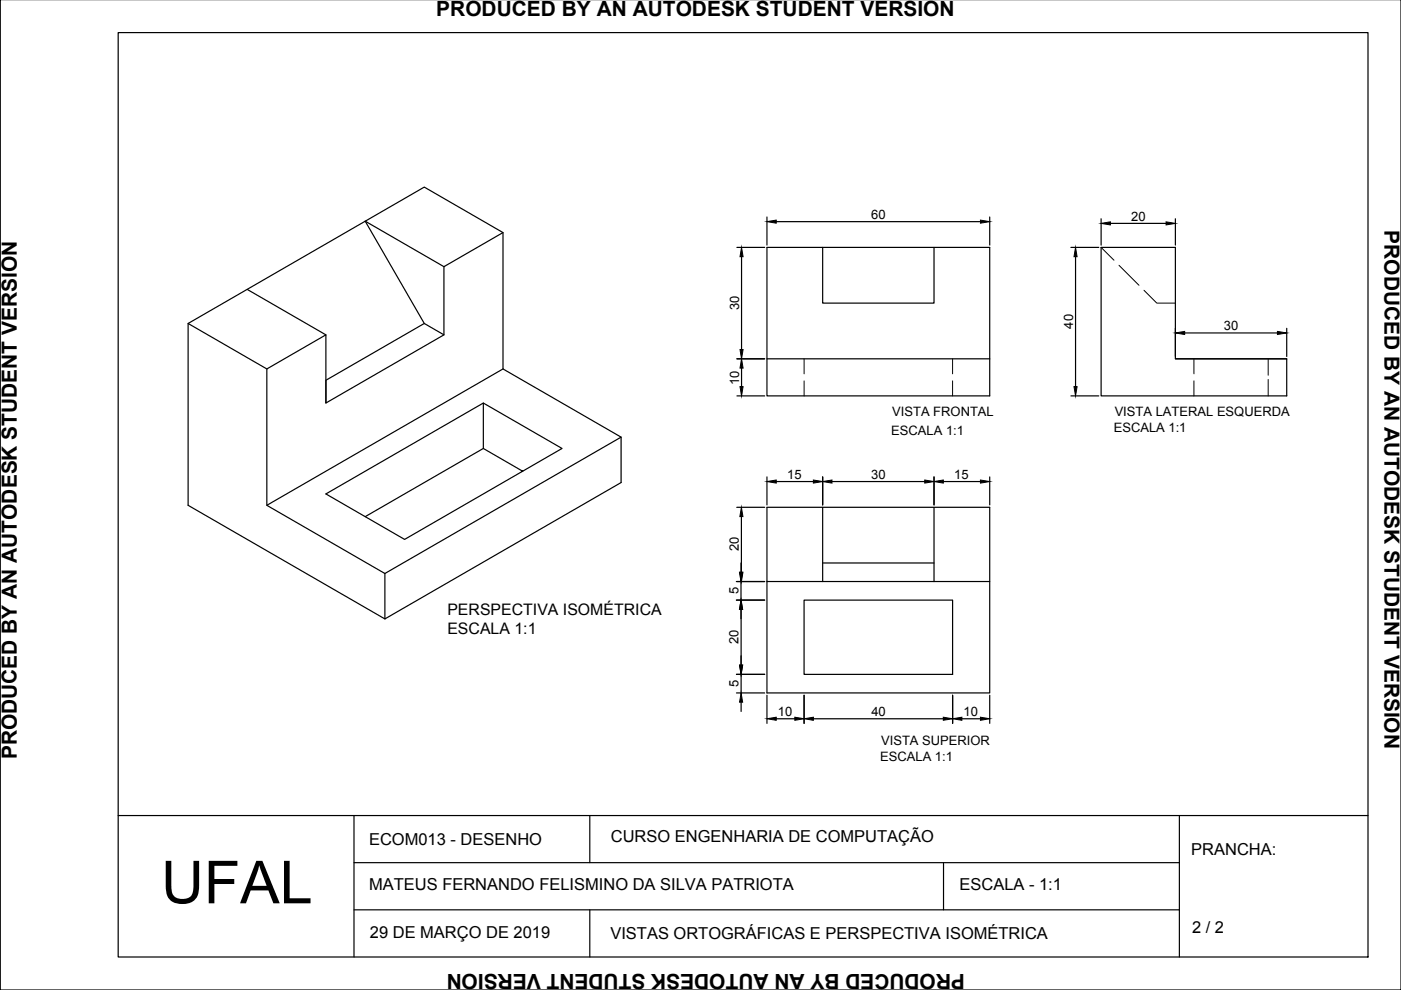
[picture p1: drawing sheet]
<svg xmlns="http://www.w3.org/2000/svg" width="297mm" height="210mm" viewBox="0 0 297 210" stroke-linecap="round" stroke-linejoin="round" font-family="sans-serif">
<!-- layer: Isometrico -->
<path d="M94.1 56.5l-16.7-9.6 12.6 21.7M106.6 49.3l-12.5 7.2v14.5l-25 14.5v-14.5l-12.5 7.2v28.9l25 14.5v9.6M39.9 68.6l50.1-28.9 16.6 9.6v28.9l25.1 14.5v9.6l-50.1 28.9-41.7-24.1zM39.9 68.6l16.7 9.6M52.4 61.4l16.7 9.6M94.1 71l-4.1-2.4-20.9 12v4.9M106.6 78.2l-50 28.9M102.5 85.5l-33.4 19.2 16.7 9.7 33.4-19.3-16.7-9.6v9.6l8.3 4.8M102.5 95.1l-25.1 14.4M131.7 92.7l-50.1 28.9" fill="none" stroke="#000" stroke-width=".25"/>
<!-- layer: 0 -->
<g fill="none" stroke="#000" stroke-width=".25">
<path d="M297 -.1v210h-296.9v-210M25.1 6.9h264.9v196h-264.9zM162.6 52.5h47.2v31.4h-47.2zM174.4 52.5v11.8h23.6v-11.8M162.6 76.1h47.2M249.2 76.1h23.6v7.8h-39.3v-31.4h15.7v23.6h23.6M162.6 107.6h47.2v39.3h-47.2zM174.4 119.4h23.6M174.4 107.6v15.7M198 107.6v15.7M162.6 123.3h47.2M170.5 127.2h31.5v15.8h-31.5z"/>
<path d="M25.1 172.9h264.9M75.1 172.9v30M125 172.9v10M250 172.9v30M75.1 182.9h174.9M75.1 192.9h174.9M125 192.9v10M200 182.9v10"/>
</g>
<!-- layer: Projection -->
<path d="M233.5 52.5l2.7 2.7M237.2 56.2l4.3 4.3M170.5 76.1v3.2M202 76.1v3.2M242.5 61.5l2.8 2.8h3.9M253.1 76.1v3.2M268.9 76.1v3.5M170.5 80.8v3.1M202 80.8v3.1M253.1 80.8v3.1M268.9 80.5v3.4" fill="none" stroke="#000" stroke-width=".21"/>
<!-- layer: Cota -->
<g fill="none" stroke="#000" stroke-width=".25">
<path d="M156.2 52.5h5.9M157.2 54.4v19.7M162.6 46v6M164.6 47h43.3M209.8 46v6M227.1 52.5h5.9M228 54.4v27.6M233.5 46.4v5.6M235.4 47.4h11.8M249.2 46.4v5.6M156.2 76.1h5.9M157.2 78v4"/>
<path d="M249.2 69.6v6M251.2 70.6h19.6M272.8 69.6v6M156.2 83.9h5.9M227.1 83.9h5.9M156.2 107.6h5.9M157.1 119.4v1.9M157.2 109.5v11.8M162.6 101.1v6M164.6 102.1h7.9M174.4 101.1v6M176.4 102.1h19.7"/>
<path d="M198 101.1v6M200 102.1h7.9M209.8 101.1v6M156.1 127.2h6M156.1 123.3h6M157.1 123.3v3.9M157.1 129.2v11.8M156.1 143h6M156.1 146.9h6M157.1 143v3.9M157.1 148.9v1.9M162.6 147.4v6"/>
<path d="M164.6 152.4h3.9M170.5 147.4v6M172.5 152.4h27.5M202 147.4v6M203.9 152.4h4M209.8 147.4v6"/>
</g>
<g fill="#000" stroke="#000" stroke-width=".21">
<path d="M157.2 52.5l.4 1.9h-.7zM162.6 47l2-.3v.6zM207.9 46.7l1.9 .3-1.9 .3zM228 52.5l.4 1.9h-.7zM233.5 47.4l1.9-.4v.7zM247.2 47l2 .4-2 .3zM156.9 74.1h.7l-.4 2zM157.2 76.1l.4 1.9h-.7zM249.2 70.6l2-.3v.6zM270.8 70.3l2 .3-2 .3zM156.9 82h.7l-.4 1.9zM227.7 82h.7l-.4 1.9z"/>
<path d="M157.2 107.6l.3 1.9h-.6zM162.6 102.1l2-.3v.6zM172.5 101.8l1.9 .3-1.9 .3zM174.4 102.1l2-.3v.6zM196.1 101.8l1.9 .3-1.9 .3zM198 102.1l2-.3v.6zM207.9 101.8l1.9 .3-1.9 .3zM157.1 127.2l.3 2h-.6zM156.8 121.3h.6l-.3 2zM157.1 127.2l.4 2h-.7zM156.9 121.3h.6l-.3 2zM156.8 141h.7l-.4 2z"/>
<path d="M157.1 146.9l.4 2h-.7zM162.6 152.4l2-.3v.6zM168.5 152.1l2 .3-2 .3zM170.5 152.4l2-.3v.6zM200 152.1l2 .3-2 .3zM202 152.4l1.9-.3v.6zM207.9 152.1l1.9 .3-1.9 .3z"/>
</g>
<text font-size="12.6" x="34.1" y="191.5">UFAL</text>
<g font-size="4.4">
<text x="92.5" y="3.4">PRODUCED BY AN AUTODESK STUDENT VERSION</text>
<text x="293.6" y="48.9" transform="rotate(90 293.6 48.9)">PRODUCED BY AN AUTODESK STUDENT VERSION</text>
<text x="3.5" y="161" transform="rotate(-90 3.5 161)">PRODUCED BY AN AUTODESK STUDENT VERSION</text>
<text x="204.6" y="206.4" transform="rotate(180 204.6 206.4)">PRODUCED BY AN AUTODESK STUDENT VERSION</text>
</g>
<g font-size="3.5">
<text x="78.2" y="179.2">ECOM013 - DESENHO</text>
<text x="129.5" y="178.6">CURSO ENGENHARIA DE COMPUTAÇÃO</text>
<text x="252.6" y="181.2">PRANCHA:</text>
<text x="78.3" y="188.6">MATEUS FERNANDO FELISMINO DA SILVA PATRIOTA</text>
<text x="203.4" y="188.6">ESCALA - 1:1</text>
<text x="252.7" y="197.9">2 / 2</text>
<text x="78.4" y="198.9">29 DE MARÇO DE 2019</text>
<text x="129.4" y="199.1">VISTAS ORTOGRÁFICAS E PERSPECTIVA ISOMÉTRICA</text>
</g>
<g font-size="3.4">
<text x="94.9" y="130.3">PERSPECTIVA ISOMÉTRICA</text>
<text x="94.9" y="134.4">ESCALA 1:1</text>
</g>
<g font-size="2.7">
<text x="184.7" y="46.5">60</text>
<text x="239.8" y="46.8">20</text>
<text x="156.7" y="65.8" transform="rotate(-90 156.7 65.8)">30</text>
<text x="227.5" y="69.7" transform="rotate(-90 227.5 69.7)">40</text>
<text x="259.5" y="70.1">30</text>
<text x="156.7" y="81.6" transform="rotate(-90 156.7 81.6)">10</text>
<text x="189.2" y="88.2">VISTA FRONTAL</text>
<text x="236.3" y="88.2">VISTA LATERAL ESQUERDA</text>
<text x="189" y="92.2">ESCALA 1:1</text>
<text x="236.1" y="91.5">ESCALA 1:1</text>
<text x="166.9" y="101.6">15</text>
<text x="184.7" y="101.6">30</text>
<text x="202.3" y="101.6">15</text>
<text x="156.7" y="116.9" transform="rotate(-90 156.7 116.9)">20</text>
<text x="156.6" y="126" transform="rotate(-90 156.6 126)">5</text>
<text x="156.6" y="136.6" transform="rotate(-90 156.6 136.6)">20</text>
<text x="156.6" y="145.7" transform="rotate(-90 156.6 145.7)">5</text>
<text x="164.9" y="151.9">10</text>
<text x="184.7" y="151.9">40</text>
<text x="204.3" y="151.9">10</text>
<text x="186.6" y="161.3">ESCALA 1:1</text>
<text x="186.8" y="158">VISTA SUPERIOR</text>
</g>
</svg>
